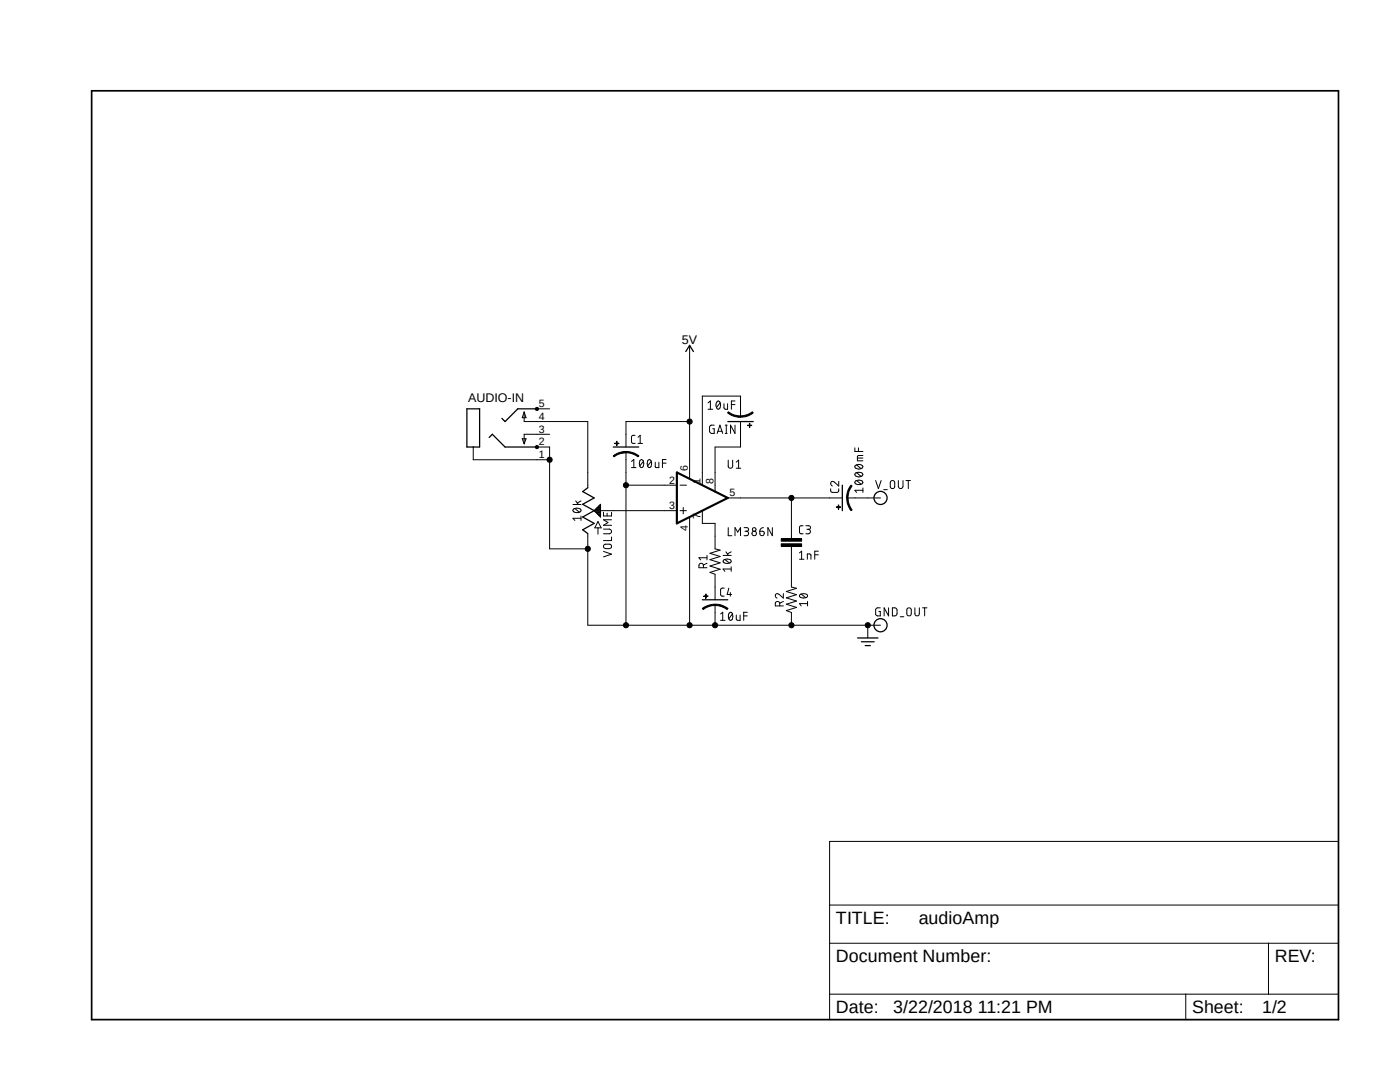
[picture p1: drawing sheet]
<svg xmlns="http://www.w3.org/2000/svg" width="279mm" height="216mm" viewBox="0 0 279 216" stroke-linecap="round" stroke-linejoin="round" font-family="sans-serif">
<path d="M17.8 17.8l249.7 186.2M267.5 17.8l-249.7 186.2" fill="none" stroke="#fff" stroke-width=".2"/>
<g fill="none" stroke="#000" stroke-width=".2">
<path d="M137.6 68.9v26.6M94.4 89.2v2.5h15.3M104.2 87.5h.8l-.4 1.1zM104.6 82.2v1.9h12.7v13.2M104.6 82.2l.4 1.2h-.8zM106.9 89l.2-.1 .3 .1v.5h-.5l-.1-.3zM106.9 81.4h.5v.4h-.5l-.1-.2zM107.1 81.6h2.6M107.1 89.2h2.6v20.3h7.6M109.7 86.7h-5.1v1.9M114.9 99.9l.5 .8M116 99.9l-.8 .5"/>
<path d="M122.4 91a3.9 3.9 0 0 1 2.5-.9v.2a3.9 3.9 0 0 0-2.3 .8zM122.7 88.4l.8 .1zM123.1 88.1v.8zM124.9 90.1a4.2 4.2 0 0 1 2.6 .9l-.2 .1a4.1 4.1 0 0 0-2.4-.8zM124.9 96.8h10.2M124.9 90.2v34.6M126 92.1l.5-.4v1.6M126 93.3h.9M126.7 86.9h-.5l-.2 .3 .1 1.1 .6 .2M127.3 88.5h.9M127.3 87.2l.5-.3v1.6M127.8 91.8l.2-.1a.93 .93 0 0 1 0 1.6 1.02 1.02 0 0 1-.2-1.5z"/>
<path d="M128.4 92.1l-.7 .9M129.4 91.8l.2-.1a.93 .93 0 0 1 0 1.6 1.02 1.02 0 0 1-.2-1.5zM130 92.1l-.8 .9M130.8 92.2v1l.1 .1h.6v-1.1M132.2 92.4h.7M132.9 91.7h-.7v1.6M135.7 96.8h1.3M137.6 84.1h-12.7v5.1M141.3 80.4l.5-.4v1.7M141.3 81.7h.9M142.5 84.8l-.7 .1-.2 .3 .1 1.1 .3 .2h.5v-.9h-.3M143.1 80.1l.2-.1a.96 .96 0 0 1 0 1.7l-.3-.3a1.14 1.14 0 0 1 .1-1.3z"/>
<path d="M143.1 86.5l.6-1.7 .5 1.7M143.3 86.1h.8M143.7 80.4l-.7 .9M144.5 80.6v.8l.3 .3h.4v-1.1M144.7 86.5h.4M144.7 84.8h.4M144.9 84.8v1.7M145.2 99.4h22.9M145.3 91.8l.1 1.4a.46 .46 0 0 0 .5 .2 .46 .46 0 0 0 .3-.4v-1.2M145.4 82.2a3.8 3.8 0 0 0 2.4 .8v.3a4.2 4.2 0 0 1-2.6-.9zM146 80.7h.7M146.7 80h-.7v1.7"/>
<path d="M146.7 84.8v1.7l-.9-1.7v1.7M146.9 92.2l.5-.4v1.6M146.9 93.4h.9M147.8 83a3.9 3.9 0 0 0 2.4-.8l.1 .2a3.6 3.6 0 0 1-2.5 .8zM147.8 83.1v-4.1h-7.6v17.8M147.8 84.1v5.1h-5.1v8.9M149.2 84.8l.8 .1zM149.6 84.5v.8zM157.9 99.4v8.1M165.8 97.5v.6l.3 .2 1.1-.1 .2-.7M167.4 96.1v.9l-.9-.8a.46 .46 0 0 0-.7 .1 .46 .46 0 0 0 .3 .7M169 99.4h.2a4.1 4.1 0 0 0 .9 2.4l-.3 .1a4 4 0 0 1-.8-2.5z"/>
<path d="M169.1 99.4h6.6M169.8 96.8l.3 .1a3.8 3.8 0 0 0-.9 2.5h-.2a4 4 0 0 1 .8-2.6zM170.6 89.4v.7h1.6M170.6 96.1l.8-.3a.65 .65 0 0 1 .8 .5 .98 .98 0 0 1-1.6 0zM170.6 94.5l.8-.3a.65 .65 0 0 1 .8 .5 .93 .93 0 0 1-1.6 0zM170.6 92.9l.2-.1a.96 .96 0 0 1 1.4 .3 .93 .93 0 0 1-1.6 0zM170.9 95.9l.9 .7M170.9 94.3l.9 .7M170.9 92.8l.9 .7M171.1 91.4h1.1M171.3 89.4v.7M172.2 90.9h-.9l-.2 .2v.8h1.1"/>
<path d="M172.2 97.8h-1.6l.3 .5M172.2 97.4v.9M174.8 95.9l.5 1.6 .6-1.6M176.4 97.7h.7M177.7 96.1a.46 .46 0 0 1 .5-.2 .46 .46 0 0 1 .4 .5l-.1 .9a.46 .46 0 0 1-.5 .2 .46 .46 0 0 1-.3-.4zM179.3 95.9v1.2a.47 .47 0 0 0 .4 .4 .47 .47 0 0 0 .5-.4v-1.2M180.8 95.9h.9M181.3 95.9v1.6M114.3 100.7h1.7M114.4 101.6l.7-.2a.58 .58 0 0 1 .8 .6l-.8 .3a.58 .58 0 0 1-.7-.7zM114.7 101.5l.9 .7M116 103.4h-1.7l.4 .4"/>
<path d="M116 103v.8M117.3 106.5v18.3h58.4M119.3 104.1l.7 1.2h-1.3zM119.3 105.3v1.3M119.8 101.9h15.3M120.4 105.6h1.2a.47 .47 0 0 1 .4 .4 .47 .47 0 0 1-.4 .5h-1.2M120.4 110l1.6 .6-1.6 .5M120.4 102.2v.8h1.6v-.8M120.5 108.8a1.25 1.25 0 0 1 1.5 0v.5l-.2 .1a1.29 1.29 0 0 1-1.3-.1zM121.2 102.4v.6M122 107.1v.8h-1.6M122 103.7h-1.6l.9 .6-.9 .5h1.6"/>
<path d="M135.7 101.9h1.3M136.4 101.3v1.2M137.6 103.3v21.5M140.2 101.9v2.5h2.5v5.1l1 .3-2 .6 2 .6-2 .7 2 .6-2 .6 2 .7-2 .6 1 .4v5.1M140.4 113.3l-.1-.7a.46 .46 0 0 0-.5-.2 .46 .46 0 0 0-.3 .4v.5h1.6M140.5 118.9l.8 .1zM140.8 118.5l.1 .9zM141.1 112.4l-.7 .3M141.1 111.3h-1.6l.3 .4M141.1 110.8v.9M144.3 110.8h1.6M144.4 111.8l.7-.3a.58 .58 0 0 1 .8 .7l-.8 .2a.58 .58 0 0 1-.7-.6z"/>
<path d="M144.5 117.3l-.5 .1-.2 .3v1.1l.7 .2M144.7 111.6l.9 .8M144.9 110.1l.5 .7M145.3 105.3v1.6h.7M145.5 117.3l-.4 1.3h.9M145.8 118.2v.8M145.9 113.5h-1.6l.4 .5M145.9 113.1v.9M145.9 110.1l-.7 .4M146.7 106.9v-1.6l.5 .9 .6-.9v1.6M148.5 105.3h.7a.37 .37 0 0 1 .2 .4 .37 .37 0 0 1-.3 .3h-.4M148.9 106a.45 .45 0 0 1 .5 .4 .45 .45 0 0 1-.5 .5h-.4"/>
<path d="M151.6 106h.5a.44 .44 0 0 1 .4 .5 .44 .44 0 0 1-.4 .4 .44 .44 0 0 1-.5-.4zM152.4 105.3a.72 .72 0 0 0-.8 .7M154.1 105.3v1.6l-.9-1.6v1.6M155.9 108.5h4.1v.5h-4.1zM155.9 107.5h4.1v.5h-4.1zM156.3 118.4v.9l-.9-.7a.44 .44 0 0 0-.7 .1 .44 .44 0 0 0 .4 .6M157.9 109v8.1l1.1 .3-2.1 .6 2.1 .7-2.1 .6 2.1 .6-2.1 .7 2.1 .6-2.1 .6 1 .4v2.6M159.6 110.3l.4-.3v1.6M159.6 111.6h.8M159.6 118.7l.8-.3a.58 .58 0 0 1 .7 .7l-.7 .2a.58 .58 0 0 1-.8-.6zM159.9 118.5l.9 .8M160.3 104.9h-.6l-.1 .3v1.1l.7 .2"/>
<path d="M160.8 104.9h.8a.37 .37 0 0 1 .1 .5 .37 .37 0 0 1-.3 .2h-.4M161.1 111.6v-1.1l.7 .1v1M161.3 105.6a.45 .45 0 0 1 .4 .4 .45 .45 0 0 1-.2 .5h-.7M162.6 110.7h.7M163.3 110h-.7v1.6M166.9 101.1l.9 .1zM167.3 100.8l.1 .8zM140.2 121.4a4.3 4.3 0 0 1 2.5-.8v.2a3.9 3.9 0 0 0-2.4 .8zM142.7 120.6a3.8 3.8 0 0 1 2.6 .8l-.2 .2a4.1 4.1 0 0 0-2.4-.8zM142.7 120.7v4.1M143.8 122.5l.4-.3v1.6M143.8 123.8h.9"/>
<path d="M145.6 122.2h.2a.93 .93 0 0 1 0 1.6 .98 .98 0 0 1-.2-1.6zM146.2 122.5l-.7 .9M146.9 122.7v.8l.3 .3h.5v-1.1M148.4 122.9h.7M149.1 122.2h-.7v1.6M155.6 120.9v-.7a.46 .46 0 0 0-.5-.2 .46 .46 0 0 0-.4 .4v.5h1.6M156.3 120l-.7 .4M161.2 120.4h-1.6l.3 .5M161.2 120v.9M173.2 124.8v2.5M175.7 121.3h-.7l-.2 .3v1l.2 .3h.7v-.9h-.3M177.3 121.3v1.6l-.9-1.6v1.6"/>
<path d="M178.1 121.3h.7l.1 .2 .1 .9-.2 .5h-.7zM179.7 123.1h.7M181 121.5a.46 .46 0 0 1 .5-.2 .46 .46 0 0 1 .4 .4v.7a.45 .45 0 0 1-.5 .5 .45 .45 0 0 1-.4-.5zM182.6 121.3v1.1a.45 .45 0 0 0 .4 .5 .45 .45 0 0 0 .5-.5v-1.1M184.1 121.3h.9M184.5 121.3v1.6M165.6 167.9h101.5v35.6h-101.5zM165.6 188.2h101.5M165.6 198.4h101.5M165.6 180.6h101.5M236.6 198.4v5.1M253.2 188.2v10.2"/>
<circle cx="109.7" cy="91.7" r=".51"/>
<circle cx="124.9" cy="96.8" r=".51"/>
<circle cx="137.6" cy="84.1" r=".51"/>
<circle cx="157.9" cy="99.4" r=".51"/>
<circle cx="117.3" cy="109.5" r=".51"/>
<circle cx="150.5" cy="106.4" r=".46"/>
<circle cx="150.5" cy="105.6" r=".37"/>
<circle cx="124.9" cy="124.8" r=".51"/>
<circle cx="137.6" cy="124.8" r=".51"/>
<circle cx="142.7" cy="124.8" r=".51"/>
<circle cx="157.9" cy="124.8" r=".51"/>
<circle cx="173.2" cy="124.8" r=".51"/>
</g>
<path d="M135.1 94.3l10.1 5.1-10.1 5z" fill="none" stroke="#000" stroke-width=".42"/>
<path d="M18.3 18.1h248.8v185.4h-248.8z" fill="none" stroke="#000" stroke-width=".34"/>
<g fill="none" stroke="#000" stroke-width=".25">
<path d="M136.9 70.1l.7-1.2 .8 1.2M93.2 81.6h2.5v7.6h-2.5zM97.6 87.3l.7-.6 2.5 2.5h6.3M107.1 81.6h-3.8l-2.5 2.5-.6-.6M117.3 97.3l-1 .8 2.3 1.3-2.3 1.2 2.3 1.3-2.3 1.3 2.3 1.2-2.3 1.3 1 .8M122.4 89.2h5.1M145.2 84.1h5.1M168.1 96.8v5.1M140.2 119.7h5M171.2 127.3h4M171.9 128.1h2.6M172.7 128.8h1"/>
<circle cx="175.7" cy="99.4" r="1.31"/>
<circle cx="175.7" cy="124.8" r="1.31"/>
</g>
<g fill="#000">
<path d="M106.9 89l.2-.1 .3 .1v.5h-.5l-.1-.3z" fill-rule="evenodd"/>
<path d="M106.9 81.4h.5v.4h-.5l-.1-.2z" fill-rule="evenodd"/>
<path d="M122.7 88.4l.8 .1z" fill-rule="evenodd"/>
<path d="M123.1 88.1v.8z" fill-rule="evenodd"/>
<path d="M122.4 91a3.9 3.9 0 0 1 2.5-.9v.2a3.9 3.9 0 0 0-2.3 .8z" fill-rule="evenodd"/>
<path d="M124.9 90.1a4.2 4.2 0 0 1 2.6 .9l-.2 .1a4.1 4.1 0 0 0-2.4-.8z" fill-rule="evenodd"/>
<path d="M145.4 82.2a3.8 3.8 0 0 0 2.4 .8v.3a4.2 4.2 0 0 1-2.6-.9z" fill-rule="evenodd"/>
<path d="M147.8 83a3.9 3.9 0 0 0 2.4-.8l.1 .2a3.6 3.6 0 0 1-2.5 .8z" fill-rule="evenodd"/>
<path d="M149.2 84.8l.8 .1z" fill-rule="evenodd"/>
<path d="M149.6 84.5v.8z" fill-rule="evenodd"/>
<path d="M169 99.4h.2a4.1 4.1 0 0 0 .9 2.4l-.3 .1a4 4 0 0 1-.8-2.5z" fill-rule="evenodd"/>
<path d="M169.8 96.8l.3 .1a3.8 3.8 0 0 0-.9 2.5h-.2a4 4 0 0 1 .8-2.6z" fill-rule="evenodd"/>
<path d="M140.5 118.9l.8 .1z" fill-rule="evenodd"/>
<path d="M140.8 118.5l.1 .9z" fill-rule="evenodd"/>
<path d="M155.9 108.5h4.1v.5h-4.1z" fill-rule="evenodd"/>
<path d="M155.9 107.5h4.1v.5h-4.1z" fill-rule="evenodd"/>
<path d="M166.9 101.1l.9 .1z" fill-rule="evenodd"/>
<path d="M167.3 100.8l.1 .8z" fill-rule="evenodd"/>
<path d="M140.2 121.4a4.3 4.3 0 0 1 2.5-.8v.2a3.9 3.9 0 0 0-2.4 .8z" fill-rule="evenodd"/>
<path d="M142.7 120.6a3.8 3.8 0 0 1 2.6 .8l-.2 .2a4.1 4.1 0 0 0-2.4-.8z" fill-rule="evenodd"/>
<circle cx="109.7" cy="91.7" r=".51"/>
<circle cx="124.9" cy="96.8" r=".51"/>
<circle cx="137.6" cy="84.1" r=".51"/>
<circle cx="157.9" cy="99.4" r=".51"/>
<circle cx="117.3" cy="109.5" r=".51"/>
<circle cx="124.9" cy="124.8" r=".51"/>
<circle cx="137.6" cy="124.8" r=".51"/>
<circle cx="142.7" cy="124.8" r=".51"/>
<circle cx="157.9" cy="124.8" r=".51"/>
<circle cx="173.2" cy="124.8" r=".51"/>
</g>
<g fill="none" stroke="#000" stroke-width=".21">
<path d="M118.6 101.9h1.2M118.7 101.8h1.1M118.8 102.1h1M118.8 101.7h1M118.9 102.2h.9M119 101.5h.8M119 102.4h.8M119.1 101.4h.7M119.2 102.5h.6M119.2 101.3h.6M119.3 102.7h.5M119.4 101.1h.4"/>
<path d="M119.5 102.8h.3M119.5 101h.3M119.6 102.9h.2M119.6 100.8h.2M119.8 103.1h.1M119.8 100.7h.1M119.8 100.6v2.6l-1.2-1.3z"/>
</g>
<g font-size="3.6">
<text x="166.8" y="184.4">TITLE:</text>
<text x="183.3" y="184.4">audioAmp</text>
<text x="166.8" y="192">Document Number:</text>
<text x="254.4" y="192">REV:</text>
<text x="166.8" y="202.2">Date:</text>
<text x="178.3" y="202.2">3/22/2018 11:21 PM</text>
<text x="237.9" y="202.2">Sheet:</text>
<text x="251.9" y="202.2">1/2</text>
</g>
<g font-size="2.5">
<text x="136.1" y="68.7">5V</text>
<text x="93.4" y="80.3">AUDIO-IN</text>
</g>
<g font-size="2.1">
<text x="107.5" y="81.2">5</text>
<text x="107.5" y="83.8">4</text>
<text x="107.5" y="86.3">3</text>
<text x="107.5" y="88.9">2</text>
<text x="107.5" y="91.4">1</text>
<text x="137.3" y="93.9" transform="rotate(-90 137.3 93.9)">6</text>
<text x="133.6" y="101.6">3</text>
<text x="133.6" y="96.5">2</text>
<text x="139.8" y="96.5" transform="rotate(-90 139.8 96.5)">1</text>
<text x="142.4" y="96.5" transform="rotate(-90 142.4 96.5)">8</text>
<text x="145.6" y="99">5</text>
<text x="137.3" y="106" transform="rotate(-90 137.3 106)">4</text>
<text x="139.8" y="103.5" transform="rotate(-90 139.8 103.5)">7</text>
</g>
</svg>
